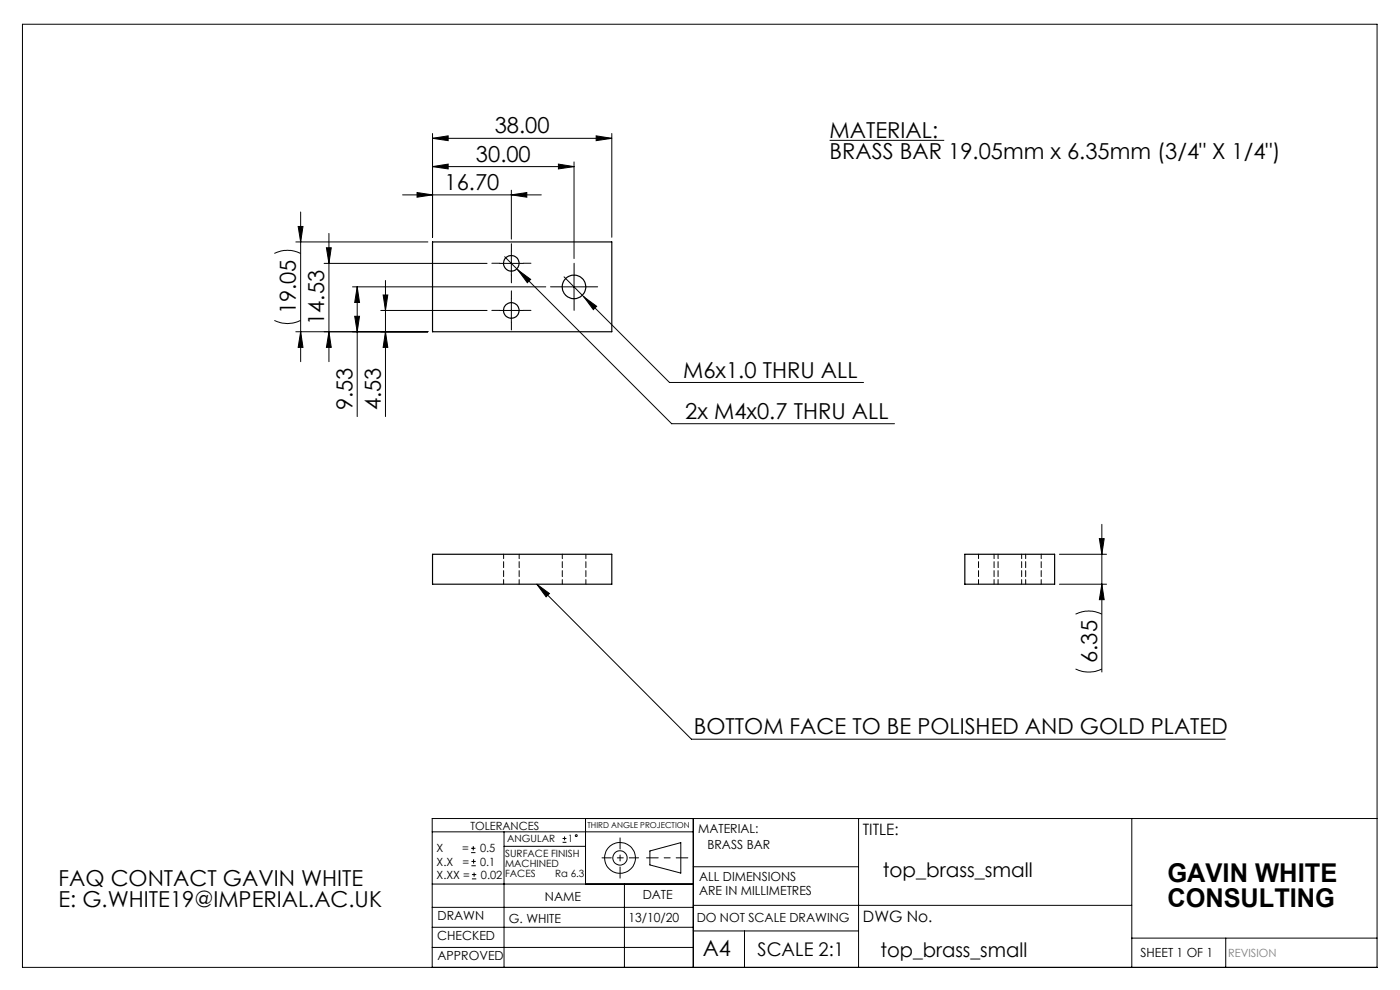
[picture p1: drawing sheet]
<svg xmlns="http://www.w3.org/2000/svg" width="297mm" height="210mm" viewBox="0 0 297 210" stroke-linecap="round" stroke-linejoin="round" font-family="sans-serif">
<g fill="none" stroke="#000" stroke-width=".21">
<path d="M4.8 5.1h287.3v200.1h-287.3zM91.8 35.3l3.3-.5v1zM91.8 29.3l3.3-.5v1zM91.8 28.3v22M91.8 35.3h30M91.8 29.3h38M118.5 34.8l3.3 .5-3.3 .5zM121.8 34.4v20.4M126.5 28.8l3.3 .5-3.3 .5zM129.8 28.3v22M176 29.8h24.3M58.2 53.8a6.1 6.1 0 0 1 5.6 0"/>
<path d="M62.8 51.3h28M63.3 48h1l-.5 3.3zM63.8 45v31.7M68.8 55.9h34.5M69.3 52.6h1l-.5 3.3zM69.8 49.5v27.2M81.8 59.5v28.9M85.4 41.3h29.4M88.5 40.8l3.3 .5-3.3 .5zM106 55.9h5M107.1 54.5l35.4 35.4h47.3M108.5 53.4v5"/>
<path d="M108.5 41.3l3.3-.5v1zM108.5 40.3v10.4M109.9 57.3l2.7 2-.7 .7zM119.7 58.7l4.2 4.3M121.8 58.4v5M58.2 68a6.1 6.1 0 0 0 5.6 0M62.8 70.4h28M63.8 70.4l.5 3.3h-1zM69.8 70.4l.5 3.3h-1zM74.8 60.8h41M75.2 67.1h1.1l-.5 3.3zM75.8 60.8v27.6"/>
<path d="M75.8 60.8l.5 3.4h-1.1zM80.8 65.9h22.5M81.3 62.6h1l-.5 3.3zM81.8 70.4l.5 3.3h-1zM106 65.9h5M108.5 63.4v5M119.3 60.8h5M123.9 63l2.7 2-.7 .7zM123.9 63l18.1 18.1h41.2M224.8 117.6h9.9M233.2 114.3h1l-.4 3.3zM233.8 111.2v31.3"/>
<path d="M113.9 123.9l32.8 32.9h113.2M113.9 123.9l2.7 2-.7 .7zM224.8 123.9h9.9M228.2 130.3a6.1 6.1 0 0 1 5.6 0M233.8 123.9l.4 3.3h-1zM228.2 141.9a6.4 6.4 0 0 0 5.6 0M91.7 176.5h55.4M99.9 179.9h1M100.4 179.5v.9M106.9 176.5v28.7M106.9 179.5h17.3M119.3 178.7h.9"/>
<path d="M119.3 177.9h.9M119.8 177.4v.9M124.2 173.6v13.9M147.1 173.6v31.6M182.1 173.6v31.6M240.1 173.6v31.6M292.1 173.6h-200.4v31.6M91.7 196.7h55.4M91.7 192.5h55.4M91.7 187.5h55.4M99.9 180.9h1M100 183.6h.9"/>
<path d="M100 182.7h.9M100.1 186.4h.9M100.1 185.5h.9M100.5 182.3v.9M100.6 185.1v.9M132.5 187.5v17.7M137.9 180.5l6.5-1.8v6.5l-6.5-1.7zM147.1 183.9h35M147.1 197.5h35M147.1 192h93M157.9 197.5v7.7M240.1 199h52"/>
<path d="M260 199v6.2M91.7 201h55.4"/>
<circle cx="122.2" cy="177.3" r=".2"/>
<circle cx="131.5" cy="182" r="1.52"/>
<circle cx="131.5" cy="182" r="3.3"/>
</g>
<path d="M106 55.8h-1.7M108.5 53.3v-1.6M108.5 58.3v1.7M111 55.8h1.6M121.8 58.3v-2.5M106 65.8h-1.7M108.5 63.3v-1.6M108.5 68.3v1.7M111 65.8h1.6M119.3 60.8h-2.5M121.8 63.3v2.5M124.3 60.8h2.5" fill="none" stroke="#000" stroke-width=".21" stroke-dasharray="15.2 1.3 1.3 1.3"/>
<path d="M145.9 182h-8.7" fill="none" stroke="#000" stroke-width=".21" stroke-dasharray="15.2 1.3 1.3 1.3" stroke-dashoffset="12.8"/>
<path d="M131.5 177.7v8.6" fill="none" stroke="#000" stroke-width=".21" stroke-dasharray="15.2 1.3 1.3 1.3" stroke-dashoffset="12.9"/>
<path d="M127.7 182h7.8" fill="none" stroke="#000" stroke-width=".21" stroke-dasharray="15.2 1.3 1.3 1.3" stroke-dashoffset="13.3"/>
<g fill="#000">
<path d="M113.9 123.9l2.7 2-.7 .7z"/>
<path d="M63.3 48h1l-.5 3.3zM63.8 70.4l.5 3.3h-1zM233.2 114.3h1l-.4 3.3zM233.8 123.9l.4 3.3h-1z"/>
<path d="M88.5 40.8l3.3 .5-3.3 .5zM108.5 41.3l3.3-.5v1zM91.8 35.3l3.3-.5v1zM118.5 34.8l3.3 .5-3.3 .5zM91.8 29.3l3.3-.5v1zM126.5 28.8l3.3 .5-3.3 .5zM123.9 63l2 2.7 .7-.7zM109.9 57.3l2 2.7 .7-.7z"/>
<path d="M81.8 70.4l.5 3.3h-1zM81.3 62.6h1l-.5 3.3zM75.2 67.1h1.1l-.5 3.3zM75.8 60.8l.5 3.4h-1.1zM69.8 70.4l.5 3.3h-1zM69.3 52.6h1l-.5 3.3z"/>
</g>
<g fill="none" stroke="#000" stroke-width=".25">
<path d="M91.8 51.3h38v19.1h-38zM91.8 117.6h38v6.3h-38zM204.7 117.6h19v6.3h-19z"/>
<circle cx="108.5" cy="55.8" r="1.65"/>
<circle cx="108.5" cy="65.9" r="1.65"/>
<circle cx="121.8" cy="60.9" r="2.5"/>
</g>
<path d="M106.8 117.5v6.4M119.3 117.5v6.4M207.6 117.5v6.4M211.7 117.5v6.4M217.6 117.5v6.4M110.1 123.9v-6.4M124.3 123.9v-6.4M210.9 123.9v-6.4M216.7 123.9v-6.4M220.9 123.9v-6.4" fill="none" stroke="#000" stroke-width=".21" stroke-dasharray="1.3 .6" stroke-dashoffset=".3"/>
<g font-size="5.5">
<text x="247.7" y="187.2">GAVIN WHITE</text>
<text x="247.7" y="192.3">CONSULTING</text>
</g>
<g font-size="4.7">
<text x="105" y="28.3">38.00</text>
<text x="176" y="29.3">MATERIAL:</text>
<text x="101" y="34.3">30.00</text>
<text x="176" y="33.8">BRASS BAR 19.05mm x 6.35mm (3/4&quot; X 1/4&quot;)</text>
<text x="94.3" y="40.3">16.70</text>
<text x="62.8" y="66.7" transform="rotate(-90 62.8 66.7)">19.05</text>
<text x="68.8" y="68.9" transform="rotate(-90 68.8 68.9)">14.53</text>
<text x="144.9" y="80.1">M6x1.0 THRU ALL</text>
<text x="74.8" y="87.1" transform="rotate(-90 74.8 87.1)">9.53</text>
<text x="80.8" y="87.1" transform="rotate(-90 80.8 87.1)">4.53</text>
<text x="145.4" y="88.8">2x M4x0.7 THRU ALL</text>
<text x="232.7" y="140.6" transform="rotate(-90 232.7 140.6)">6.35</text>
<text x="147.2" y="155.8">BOTTOM FACE TO BE POLISHED AND GOLD PLATED</text>
<text x="12.4" y="187.9">FAQ CONTACT GAVIN WHITE</text>
<text x="12.4" y="192.4">E: G.WHITE19@IMPERIAL.AC.UK</text>
<text x="149.1" y="202.9">A4</text>
</g>
<g font-size="4.2">
<text x="187.3" y="186">top_brass_small</text>
<text x="186.8" y="203">top_brass_small</text>
</g>
<text font-size="4" x="160.7" y="202.8">SCALE 2:1</text>
<g font-size="3.3">
<text x="183" y="177.2">TITLE:</text>
<text x="183.1" y="195.7">DWG No.</text>
</g>
<g font-size="2.7">
<text x="148.1" y="176.7">MATERIAL:</text>
<text x="150.1" y="180.1">BRASS BAR</text>
<text x="115.6" y="191">NAME</text>
<text x="136.3" y="190.8">DATE</text>
<text x="148.3" y="186.8">ALL DIMENSIONS</text>
<text x="148.3" y="189.8">ARE IN MILLIMETRES</text>
<text x="92.8" y="195.2">DRAWN</text>
<text x="107.9" y="195.7">G. WHITE</text>
<text x="133.3" y="195.6">13/10/20</text>
<text x="147.8" y="195.7">DO NOT SCALE DRAWING</text>
<text x="92.8" y="199.3">CHECKED</text>
<text x="92.8" y="203.6">APPROVED</text>
<text x="242" y="203">SHEET 1 OF 1</text>
</g>
<g font-size="2.4">
<text x="99.8" y="176">TOLERANCES</text>
<text x="92.6" y="180.8">X</text>
<text x="92.6" y="183.6">X.X</text>
<text x="98" y="180.8">=</text>
<text x="98.1" y="183.6">=</text>
<text x="101.8" y="180.8">0.5</text>
<text x="101.9" y="183.6">0.1</text>
<text x="92.6" y="186.4">X.XX =</text>
<text x="102" y="186.4">0.02</text>
</g>
<text font-size="2.4" fill="#808080" x="260.6" y="203">REVISION</text>
<g font-size="2.1">
<text x="107.6" y="178.6">ANGULAR</text>
<text x="120.5" y="178.6">1</text>
<text x="107.2" y="181.8">SURFACE FINISH</text>
<text x="107.2" y="183.9">MACHINED</text>
<text x="107.2" y="186">FACES</text>
<text x="117.8" y="186">Ra 6.3</text>
</g>
<text font-size="1.7" x="124.6" y="175.7">THIRD ANGLE PROJECTION</text>
</svg>
